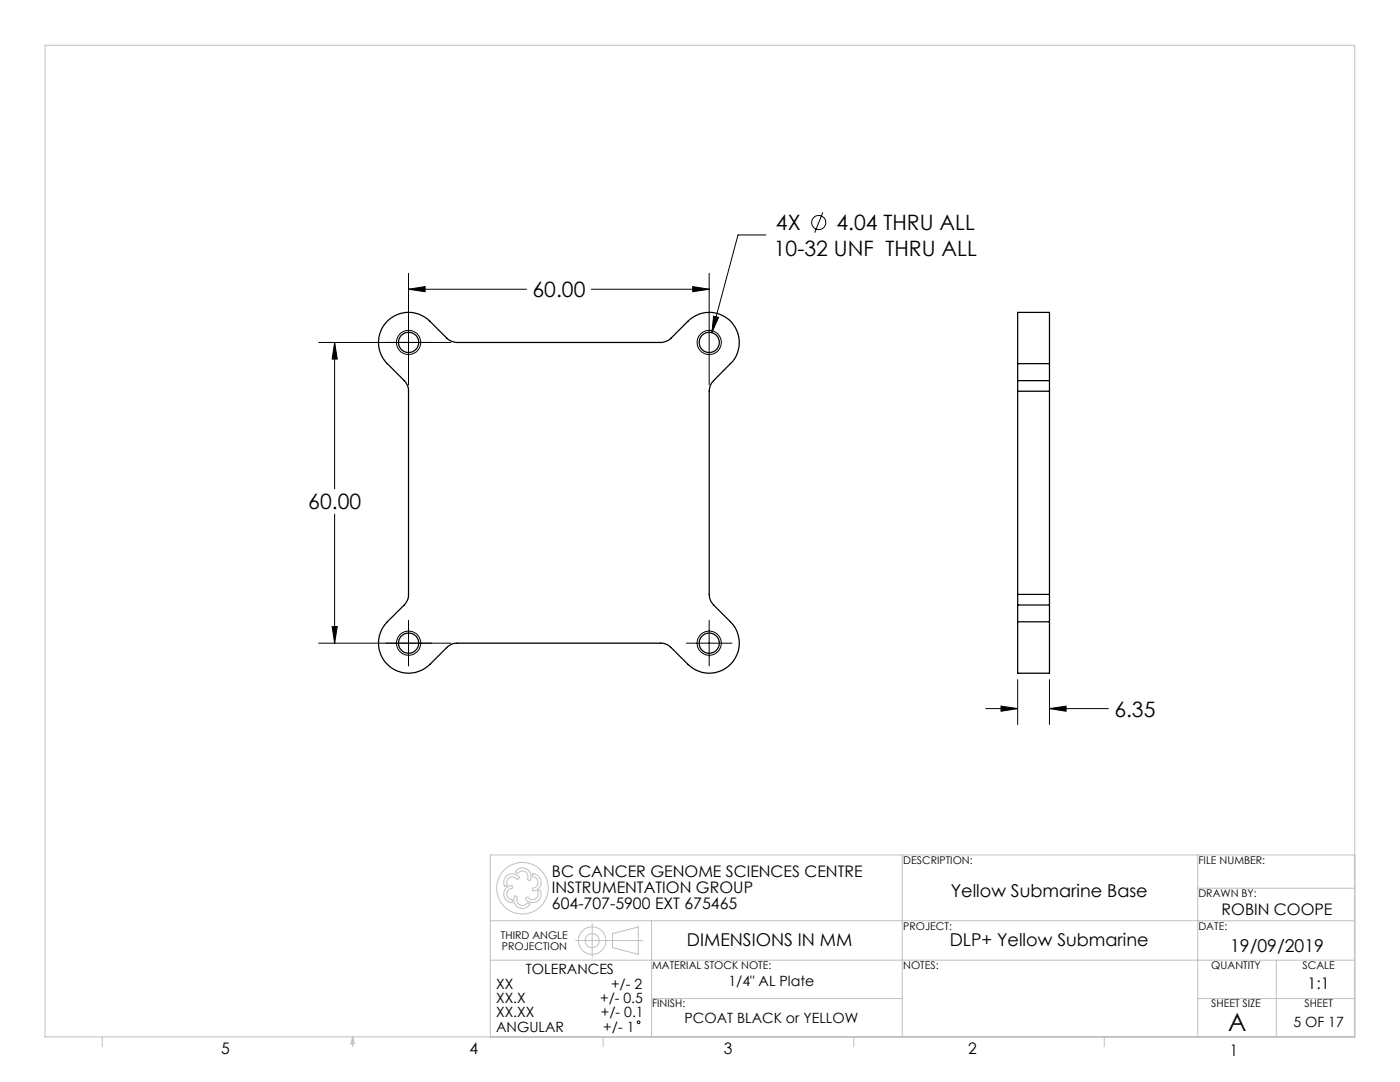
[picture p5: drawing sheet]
<svg xmlns="http://www.w3.org/2000/svg" width="279mm" height="216mm" viewBox="0 0 279 216" stroke-linecap="round" stroke-linejoin="round" font-family="sans-serif">
<g fill="none" stroke="#000" stroke-width=".2">
<path d="M81.5 57.7l3.3-.5v1zM81.5 54.5v22.3M81.5 57.7h23.6M118 57.7h23.5M138.3 57.2l3.2 .5-3.2 .5zM141.5 54.5v22.3M152.9 46.9h-5.6l-5.2 19.5M164.2 42.4l-1.6 4M63.6 68.3h26.4M66.8 68.3l.5 3.3h-1zM66.8 68.3v29.2M142.4 63.1l1 .2-1.3 3.1z"/>
<path d="M66.8 102.6v25.7M63.6 128.3h26.4M66.3 125h1l-.5 3.3zM81.5 123.8v9.1M137 128.3h9.1M141.5 123.8v9.1M203.1 135.6v9M209.4 135.6v9M196.7 141.4h6.4M199.8 140.9l3.3 .5-3.3 .5zM209.4 141.4l3.4-.5v1zM209.4 141.4h11.8"/>
<circle cx="163.4" cy="44.4" r="1.42"/>
<circle cx="81.5" cy="68.3" r="2.42"/>
<circle cx="141.5" cy="68.3" r="2.41"/>
<circle cx="81.5" cy="128.3" r="2.42"/>
<circle cx="141.5" cy="128.3" r="2.41"/>
<circle cx="127.4" cy="204" r=".27"/>
</g>
<g fill="none" stroke="#c0c0c0" stroke-width=".2">
<path d="M9 9h261.4v197.9h-261.4zM101 174.9a1.61 1.61 0 0 1 2.6 .4l-.3 .2a1.18 1.18 0 0 0-1.6-.4 1.18 1.18 0 0 0-.5 1.5l-.3 .3a1.34 1.34 0 0 1 .1-2zM101.1 177.1l.3-.2a.53 .53 0 0 1 .8-.1v.4a1.2 1.2 0 0 0-1.1 1.2 1.2 1.2 0 0 0 1.1 1.2v.4a1.54 1.54 0 0 1-1.6-2.1zM102.8 178.8l.4 .2a1.21 1.21 0 0 0 .5 1.5 1.21 1.21 0 0 0 1.6-.3l.4 .2a1.71 1.71 0 0 1-2.3 .7 1.71 1.71 0 0 1-.6-2.3zM102.9 173.8a1.68 1.68 0 0 1 2.3-.3 1.68 1.68 0 0 1 .5 2.2l-.4-.2a1.18 1.18 0 0 0-.5-1.6 1.18 1.18 0 0 0-1.6 .4l-.4-.2zM104.9 179.2l.3-.2a1.17 1.17 0 0 0 1.5 .4 1.17 1.17 0 0 0 .7-1.3l-.1-.3 .4-.2a1.56 1.56 0 0 1-.8 2.4 1.5 1.5 0 0 1-2-.8zM106.3 174.4a1.65 1.65 0 0 1 1.6 1.1 1.65 1.65 0 0 1-.5 1.8l-.3 .3a.56 .56 0 0 1-.8 .1v-.4a1.2 1.2 0 0 0 1.1-1.2 1.2 1.2 0 0 0-1.1-1.2zM180.1 170.6v36.3M239 177.2h31.4M239 170.6v36.3M270.4 170.6h-172.5v36.3M97.9 183.7h172.5"/>
<path d="M97.9 191.6h172.5M114.9 187.7h13.4M118.2 184.3v6.8M122.2 186.3l5.2-1.3v5.4l-5.2-1.3zM130 199.2h50.1M130 183.7v23.2M239 199.2h31.4M254.7 191.6v15.3M20.4 206.9v2M70.4 206.9v2M70.4 206.9l.3 1.4h-.7zM120.4 206.9v2"/>
<path d="M170.4 206.9v2M220.4 206.9v2"/>
<circle cx="104.3" cy="177.2" r="5.2"/>
<circle cx="118.2" cy="187.7" r="2.73"/>
<circle cx="118.2" cy="187.7" r="1.4"/>
</g>
<path d="M142.4 63.1l-.3 3.3 1.3-3.1zM66.8 68.3l.5 3.3h-1zM66.3 125h1l-.5 3.3zM81.5 57.7l3.3-.5v1zM138.3 57.2l3.2 .5-3.2 .5zM199.8 140.9l3.3 .5-3.3 .5zM209.4 141.4l3.4-.5v1z" fill="#000"/>
<g fill="none" stroke="#000" stroke-width=".25">
<path d="M77.5 63.9a6 6 0 0 1 8.3 .2l3.3 3.4a3.3 3.3 0 0 0 2.2 .8h40.5a3.3 3.3 0 0 0 2.1-.8l3.4-3.4a6 6 0 0 1 8.5 0 6 6 0 0 1 0 8.5l-3.4 3.4a3.1 3.1 0 0 0-.9 2.1v40.5a3.1 3.1 0 0 0 .9 2.1l3.4 3.4a6 6 0 0 1 0 8.5 6 6 0 0 1-8.5 0l-3.4-3.4a2.88 2.88 0 0 0-2.1-.9h-40.5a2.87 2.87 0 0 0-2.2 .9l-3.3 3.4a6 6 0 0 1-8.5 0 6 6 0 0 1 0-8.5l3.4-3.4a2.87 2.87 0 0 0 .8-2.1v-40.5a2.87 2.87 0 0 0-.8-2.1l-3.4-3.4a6 6 0 0 1 .2-8.7zM203.1 72.6v-10.3h6.3v10.3M203.1 76v2.1M203.1 72.6h6.3M203.1 72.6v3.4M203.1 78.1v40.5M203.1 76h6.3M203.1 78.1h6.3M209.4 76v2.1M209.4 72.6v3.4M209.4 78.1v40.5M203.1 118.6v2.1"/>
<path d="M203.1 118.6h6.3M209.4 118.6v2.1M203.1 124.1v10.2h6.3v-10.2M203.1 124.1h6.3M203.1 120.7h6.3M203.1 120.7v3.4M209.4 120.7v3.4"/>
<circle cx="81.5" cy="68.3" r="2.02"/>
<circle cx="141.6" cy="68.3" r="2.02"/>
<circle cx="81.5" cy="128.3" r="2.02"/>
<circle cx="141.6" cy="128.3" r="2.02"/>
</g>
<text font-size="4.9" x="245.1" y="205.7">A</text>
<g font-size="4.2">
<text x="154.9" y="45.9">4X</text>
<text x="166.9" y="45.9">4.04 THRU ALL</text>
<text x="154.4" y="51">10-32 UNF THRU ALL</text>
<text x="106.3" y="59.3">60.00</text>
<text x="61.5" y="101.6">60.00</text>
<text x="222.4" y="143">6.35</text>
</g>
<g font-size="3.5">
<text x="189.7" y="179">Yellow Submarine Base</text>
<text x="137.1" y="188.9">DIMENSIONS IN MM</text>
<text x="189.5" y="188.9">DLP+ Yellow Submarine</text>
<text x="245.5" y="189.9">19/09/2019</text>
</g>
<g font-size="3.2">
<text x="110.1" y="175">BC CANCER GENOME SCIENCES CENTRE</text>
<text x="110.1" y="178.1">INSTRUMENTATION GROUP</text>
<text x="110.1" y="181.3">604-707-5900 EXT 675465</text>
<text x="243.8" y="182.6">ROBIN COOPE</text>
<text x="261" y="197.3">1:1</text>
<text x="44.2" y="210.4">5</text>
<text x="93.7" y="210.4">4</text>
<text x="144.5" y="210.3">3</text>
<text x="193.2" y="210.3">2</text>
<text x="245.4" y="210.6">1</text>
</g>
<g font-size="2.8">
<text x="99" y="197.4">XX</text>
<text x="105" y="194.4">TOLERANCES</text>
<text x="122" y="197.4">+/- 2</text>
<text x="145.4" y="196.8">1/4&quot; AL Plate</text>
<text x="99" y="200.2">XX.X</text>
<text x="99" y="203">XX.XX</text>
<text x="119.8" y="200.2">+/- 0.5</text>
<text x="119.9" y="203">+/- 0.1</text>
<text x="99" y="205.8">ANGULAR</text>
<text x="120.4" y="205.8">+/- 1</text>
<text x="136.6" y="204">PCOAT BLACK or YELLOW</text>
<text x="258.1" y="204.8">5 OF 17</text>
</g>
<g font-size="2.1">
<text x="180.3" y="172.4">DESCRIPTION:</text>
<text x="239.2" y="172.4">FILE NUMBER:</text>
<text x="239.2" y="179">DRAWN BY:</text>
<text x="180.3" y="185.5">PROJECT:</text>
<text x="239.2" y="185.5">DATE:</text>
<text x="100" y="187.4">THIRD ANGLE</text>
<text x="100.1" y="189.5">PROJECTION</text>
<text x="130.1" y="193.4">MATERIAL STOCK NOTE:</text>
<text x="180.3" y="193.4">NOTES:</text>
<text x="241.7" y="193.4">QUANTITY</text>
<text x="259.9" y="193.4">SCALE</text>
<text x="130.1" y="201">FINISH:</text>
<text x="241.7" y="201">SHEET SIZE</text>
<text x="260.3" y="201">SHEET</text>
</g>
</svg>
